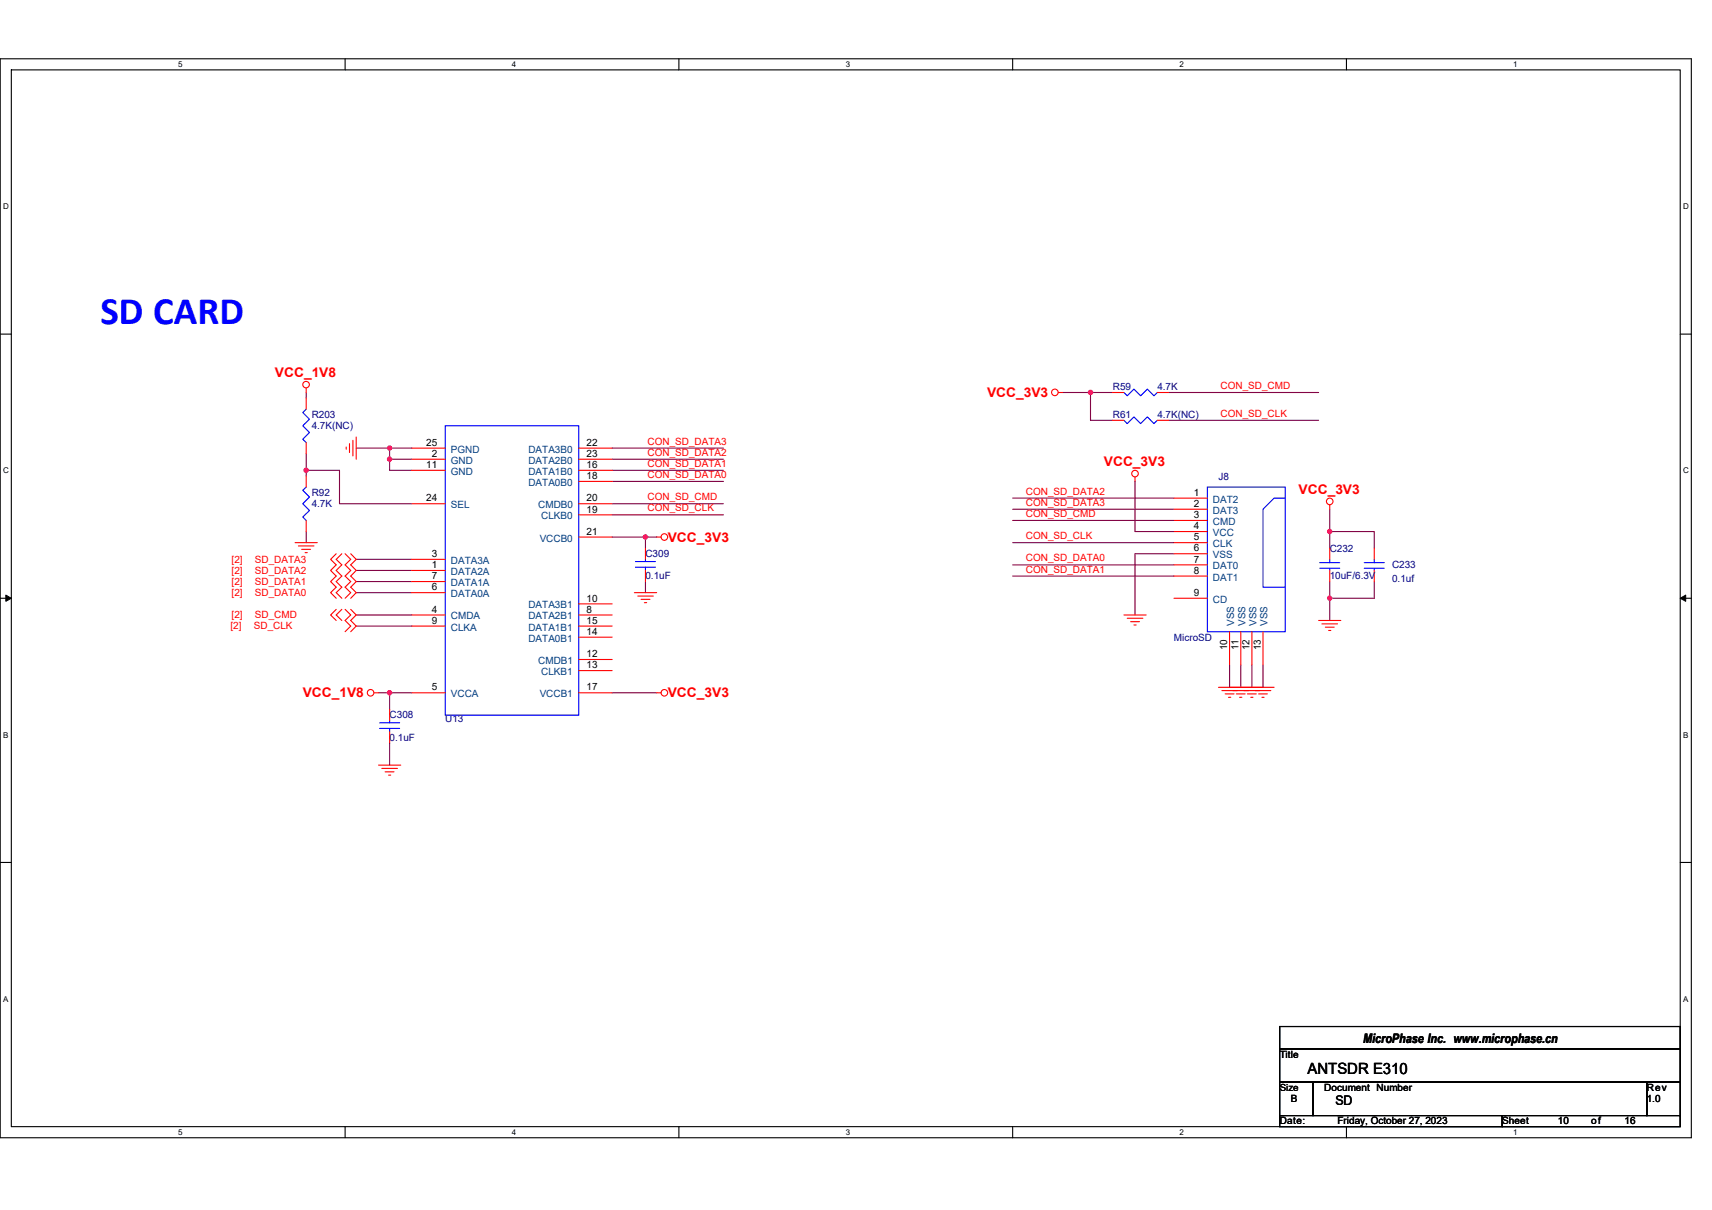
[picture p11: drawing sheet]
<svg xmlns="http://www.w3.org/2000/svg" width="297mm" height="210mm" viewBox="0 0 297 210" stroke-linecap="round" stroke-linejoin="round" font-family="sans-serif">
<path d="M0 10.2h293.5v187.2h-293.5zM2 12.1h289.5v183.4h-289.5z" fill="none" stroke="#000" stroke-width=".19"/>
<g fill="#fff">
<path d="M30.9 10.4h.8v1.6h-.8z"/>
<path d="M30.9 195.7h.8v1.6h-.8z"/>
</g>
<path d="M59.9 10.2v1.9M59.9 195.5v1.9" fill="none" stroke="#000" stroke-width=".19"/>
<g fill="#fff">
<path d="M88.8 10.4h.8v1.6h-.8z"/>
<path d="M88.8 195.7h.8v1.6h-.8z"/>
</g>
<path d="M117.8 10.2v1.9M117.8 195.5v1.9" fill="none" stroke="#000" stroke-width=".19"/>
<g fill="#fff">
<path d="M146.7 10.4h.8v1.6h-.8z"/>
<path d="M146.7 195.7h.8v1.6h-.8z"/>
</g>
<path d="M175.7 10.2v1.9M175.7 195.5v1.9" fill="none" stroke="#000" stroke-width=".19"/>
<g fill="#fff">
<path d="M204.7 10.4h.7v1.6h-.7z"/>
<path d="M204.7 195.7h.7v1.6h-.7z"/>
</g>
<path d="M233.6 10.2v1.9M233.6 195.5v1.9" fill="none" stroke="#000" stroke-width=".19"/>
<g fill="#fff">
<path d="M262.6 10.4h.7v1.6h-.7z"/>
<path d="M262.6 195.7h.7v1.6h-.7z"/>
<path d="M.5 35.1h1v1.5h-1z"/>
<path d="M292 35.1h1v1.5h-1z"/>
<path d="M.5 80.9h1v1.5h-1z"/>
<path d="M292 80.9h1v1.5h-1z"/>
</g>
<path d="M0 58h2M291.5 58h2" fill="none" stroke="#000" stroke-width=".19"/>
<g fill="#fff">
<path d="M.5 126.7h.9v1.6h-.9z"/>
<path d="M292 126.7h.9v1.6h-.9z"/>
</g>
<path d="M0 103.8h2M291.5 103.8h2" fill="none" stroke="#000" stroke-width=".19"/>
<path d="M1 103.3l1 .5-1 .6zM291.5 103.8l1-.5v1.1z" fill="#000" stroke="#000" stroke-width=".17"/>
<g fill="#fff">
<path d="M.5 172.6h.9v1.5h-.9z"/>
<path d="M292 172.6h.9v1.5h-.9z"/>
</g>
<path d="M0 149.7h2M291.5 149.7h2M222 178.1h69.5v3.9h-69.5zM222 182h69.5v5.8h-69.5zM222 187.8h5.8v5.8h-5.8zM222 193.6h38.6v1.9h-38.6zM227.8 187.8h57.9v5.8h-57.9zM260.6 193.6h30.9v1.9h-30.9zM285.7 187.8h5.8v5.8h-5.8z" fill="none" stroke="#000" stroke-width=".19"/>
<g fill="none" stroke="#800040" stroke-width=".19">
<path d="M53.1 68.1v1M53.1 78.7v2.9M61.8 77.8h5.8v1.9M67.6 79.7h3.9M67.6 79.7v1.9h3.9M67.6 77.8h3.9M106.2 79.7h19.3M106.2 77.8h19.3M184.4 68.1h4.8M189.2 68.1h3.9M189.2 68.1v4.8h3.9M202.7 72.9h26.1"/>
<path d="M202.7 68.1h26.1M53.1 92.2v2M53.1 81.6h5.8v5.8h12.6M53.1 81.6v1M61.8 97.1h9.7M61.8 99h9.7M106.2 87.4h19.3M106.2 89.3h19.3M106.2 83.5h19.3M106.2 81.6h19.3M106.2 93.2h5.8M112 93.2h1.9"/>
<path d="M112 93.2v1.9M175.7 88.4h28M175.7 90.3h28M175.7 98h28M175.7 100h28M175.7 94.2h28M175.7 86.4h28M196.9 83.5v8.7h6.8M203.7 96.1h-6.8v10.6M230.7 88.4v3.8M230.7 92.2h7.7v2.9M230.7 92.2v2.9"/>
<path d="M61.8 102.8h9.7M61.8 100.9h9.7M61.8 106.7h9.7M61.8 108.6h9.7M112 100.9v1.9M213.3 115.4v3.9M215.3 115.4v3.9M217.2 115.4v3.9M219.1 115.4v3.9M230.7 103.8v3.9M230.7 100.9v2.9M238.4 100.9v2.9h-7.7"/>
<path d="M65.7 120.2h1.9M67.6 120.2h3.9M67.6 120.2v2.9M67.6 128.9v3.9M106.2 120.2h7.7"/>
</g>
<g fill="#f0f" stroke="#f0f" stroke-width=".19">
<circle cx="230.7" cy="92.2" r=".38"/>
<circle cx="230.7" cy="103.8" r=".38"/>
<circle cx="189.2" cy="68.1" r=".38"/>
<circle cx="53.1" cy="81.6" r=".38"/>
<circle cx="112" cy="93.2" r=".38"/>
<circle cx="67.6" cy="77.8" r=".38"/>
<circle cx="67.6" cy="79.7" r=".38"/>
<circle cx="67.6" cy="120.2" r=".38"/>
</g>
<g fill="none" stroke="#f00" stroke-width=".19">
<path d="M53.1 67.3v.8M53.1 76.8v1.9M53.1 69.1v1.9M60.1 77.6v.4M60.6 77v1.5M61.2 76.4v2.7M61.8 75.8v3.9M71.5 79.7h5.8M71.5 77.8h5.8M100.4 77.8h5.8M100.4 79.7h5.8M183.6 68.1h.8"/>
<path d="M193.1 68.1h1.9M193.1 72.9h1.9M200.8 68.1h1.9M200.8 72.9h1.9M51.2 94.2h3.9M51.8 94.7h2.7M52.3 95.3h1.6M52.9 95.9h.4M53.1 90.3v1.9M53.1 82.6v1.9M58.3 96.1l-.9 1 .9 .9-.9 1 .9 1-.9 .9 .9 1-.9 .9 .9 1M59.3 96.1l-1 1 1 .9-1 1 1 1-1 .9 1 1-1 .9 1 1"/>
<path d="M59.9 96.1l1 1-1 .9 1 1-1 1 1 .9-1 1 1 .9-1 1M60.9 96.1l.9 1-.9 .9 .9 1-.9 1 .9 .9-.9 1 .9 .9-.9 1M71.5 99h5.8M71.5 97.1h5.8M71.5 81.6h5.8M71.5 87.4h5.8M100.4 81.6h5.8M100.4 83.5h5.8M100.4 89.3h5.8M100.4 87.4h5.8M100.4 93.2h5.8M112 95.1v2"/>
<path d="M112 99v1.9M113.9 93.2h.8M196.9 82.8v.7M203.7 86.4h5.8M203.7 88.4h5.8M203.7 90.3h5.8M203.7 92.2h5.8M203.7 94.2h5.8M203.7 96.1h5.8M203.7 98h5.8M203.7 100h5.8M230.7 87.6v.8"/>
<path d="M230.7 99v1.9M230.7 95.1v2M238.4 99v1.9M238.4 95.1v2M58.3 105.7l-.9 1 .9 1M59.3 105.7l-1 1 1 1M59.9 105.7l1 1-1 1 1 .9-1 1M60.9 105.7l.9 1-.9 1 .9 .9-.9 1M71.5 106.7h5.8M71.5 102.8h5.8M71.5 100.9h5.8M71.5 108.6h5.8"/>
<path d="M100.4 106.7h5.8M100.4 104.8h5.8M100.4 114.4h5.8M100.4 116.4h5.8M100.4 110.6h5.8M100.4 108.6h5.8M110.1 102.8h3.8M110.7 103.4h2.6M111.2 104h1.6M111.8 104.6h.4M195 106.7h3.9M195.6 107.3h2.7"/>
<path d="M196.2 107.9h1.5M196.7 108.5h.4M203.7 103.8h5.8M211.4 119.3h7.7M212 119.8h2.7M213.3 109.6v5.8M213.3 119.3h7.8M213.9 119.8h2.7M215.3 109.6v5.8M215.9 119.8h2.7M217.2 109.6v5.8M217.8 119.8h2.7"/>
<path d="M219.1 109.6v5.8M228.8 107.7h3.8M229.4 108.3h2.7M230 108.8h1.5M230.5 109.4h.4M64.9 120.2h.8M65.7 132.8h3.8M66.2 133.3h2.8M66.8 133.9h1.6M67.4 134.5h.4M67.6 123.1v2M67.6 127v1.9"/>
<path d="M71.5 120.2h5.8M100.4 120.2h5.8M113.9 120.2h.8M212.6 120.4h1.5M213.1 121h.4M214.5 120.4h1.5M215.1 121h.4M216.4 120.4h1.6M217 121h.4M218.4 120.4h1.5M218.9 121h.4"/>
<circle cx="53.1" cy="66.7" r=".57"/>
<circle cx="183" cy="68.1" r=".57"/>
<circle cx="115.3" cy="93.2" r=".57"/>
<circle cx="196.9" cy="82.2" r=".57"/>
<circle cx="230.7" cy="87" r=".57"/>
<circle cx="64.3" cy="120.2" r=".57"/>
<circle cx="115.3" cy="120.2" r=".57"/>
</g>
<g fill="none" stroke="#00f" stroke-width=".19">
<path d="M53.1 71l-.6 .6 1.2 1.1-1.2 1.2 1.2 1.2-1.2 1.1 .6 .6M77.3 73.9h23.1v50.2h-23.1zM195 68.1l.6 .6 1.1-1.2 1.2 1.2 1.2-1.2 1.1 1.2 .6-.6M195 72.9l.6 .6 1.1-1.2 1.2 1.2 1.2-1.2 1.1 1.2 .6-.6M53.1 84.5l-.6 .6 1.2 1.2-1.2 1.1 1.2 1.2-1.2 1.1 .6 .6M110.3 98.4h3.4M110.3 97.5h3.4M112 97.1v.4M112 98.4v.6M209.5 84.5h13.5v25.1h-13.5zM223 86.4h-1.9l-2 2v13.5h3.9M229 97.6h3.4"/>
<path d="M229 98.6h3.4M230.7 98.6v.4M230.7 97.1v.5M236.7 97.6h3.5M236.7 98.6h3.5M238.4 98.6v.4M238.4 97.1v.5M65.9 126.4h3.4M65.9 125.4h3.4M67.6 125.1v.3M67.6 126.4v.6"/>
</g>
<text font-size="6.8" fill="#00f" x="17.4" y="56.2">SD CARD</text>
<text font-size="2.7" x="226.9" y="186.3">ANTSDR E310</text>
<g font-size="2.3" fill="#f00">
<text x="47.7" y="65.4">VCC_1V8</text>
<text x="171.3" y="68.9">VCC_3V3</text>
<text x="191.5" y="80.9">VCC_3V3</text>
<text x="225.3" y="85.7">VCC_3V3</text>
<text x="115.9" y="94">VCC_3V3</text>
<text x="52.5" y="121">VCC_1V8</text>
<text x="115.9" y="121">VCC_3V3</text>
</g>
<g font-size="2.3">
<text x="236.5" y="181.1">MicroPhase Inc. www.microphase.cn</text>
<text x="231.7" y="191.8">SD</text>
</g>
<g font-size="1.7" fill="#000080">
<text x="193.1" y="67.7">R59</text>
<text x="200.8" y="67.7">4.7K</text>
<text x="54.1" y="72.6">R203</text>
<text x="54.1" y="74.5">4.7K(NC)</text>
<text x="193.1" y="72.6">R61</text>
<text x="200.8" y="72.6">4.7K(NC)</text>
<text x="211.4" y="83.4">J8</text>
<text x="54.1" y="86.1">R92</text>
<text x="54.1" y="88">4.7K</text>
<text x="230.7" y="95.7">C232</text>
<text x="112" y="96.7">C309</text>
<text x="112" y="100.5">0.1uF</text>
<text x="230.7" y="100.5">10uF/6.3V</text>
<text x="241.5" y="98.6">C233</text>
<text x="241.5" y="100.9">0.1uf</text>
<text x="203.7" y="111.2">MicroSD</text>
<text x="67.6" y="124.7">C308</text>
<text x="77.3" y="125.2">U13</text>
<text x="67.6" y="128.5">0.1uF</text>
</g>
<g font-size="1.7" fill="#f00">
<text x="211.8" y="67.5">CON_SD_CMD</text>
<text x="112.4" y="77.2">CON_SD_DATA3</text>
<text x="211.8" y="72.3">CON_SD_CLK</text>
<text x="112.4" y="79.1">CON_SD_DATA2</text>
<text x="112.4" y="83">CON_SD_DATA0</text>
<text x="112.4" y="81">CON_SD_DATA1</text>
<text x="112.4" y="86.8">CON_SD_CMD</text>
<text x="112.4" y="88.8">CON_SD_CLK</text>
<text x="178" y="87.8">CON_SD_DATA3</text>
<text x="178" y="89.7">CON_SD_CMD</text>
<text x="178" y="85.9">CON_SD_DATA2</text>
<text x="178" y="93.6">CON_SD_CLK</text>
<text x="40.2" y="99.6">[2]</text>
<text x="40.2" y="97.6">[2]</text>
<text x="40.2" y="101.5">[2]</text>
<text x="44.2" y="99.6">SD_DATA2</text>
<text x="44.2" y="97.6">SD_DATA3</text>
<text x="44.2" y="101.5">SD_DATA1</text>
<text x="178" y="97.4">CON_SD_DATA0</text>
<text x="178" y="99.4">CON_SD_DATA1</text>
<text x="40.2" y="107.3">[2]</text>
<text x="40.2" y="103.4">[2]</text>
<text x="44.2" y="107.3">SD_CMD</text>
<text x="44.2" y="103.4">SD_DATA0</text>
<text x="40" y="109.2">[2]</text>
<text x="44" y="109.2">SD_CLK</text>
</g>
<g font-size="1.7">
<text x="74" y="77.4">25</text>
<text x="101.8" y="77.4">22</text>
<text x="74" y="81.2">11</text>
<text x="74.9" y="79.3">2</text>
<text x="101.8" y="81.2">16</text>
<text x="101.8" y="83.1">18</text>
<text x="101.8" y="79.3">23</text>
<text x="74" y="87">24</text>
<text x="101.8" y="87">20</text>
<text x="101.8" y="88.9">19</text>
<text x="207.2" y="86">1</text>
<text x="207.2" y="88">2</text>
<text x="207.2" y="89.9">3</text>
<text x="101.8" y="92.8">21</text>
<text x="207.2" y="91.8">4</text>
<text x="207.2" y="93.8">5</text>
<text x="207.2" y="95.7">6</text>
<text x="74.9" y="98.6">1</text>
<text x="74.9" y="96.7">3</text>
<text x="74.9" y="100.5">7</text>
<text x="207.2" y="97.6">7</text>
<text x="207.2" y="99.6">8</text>
<text x="74.9" y="106.3">4</text>
<text x="74.9" y="102.4">6</text>
<text x="101.8" y="106.3">8</text>
<text x="101.8" y="104.4">10</text>
<text x="207.2" y="103.4">9</text>
<text x="74.9" y="108.2">9</text>
<text x="101.8" y="110.2">14</text>
<text x="101.8" y="108.2">15</text>
<text x="212.9" y="112.9" transform="rotate(-90 212.9 112.9)">10</text>
<text x="214.9" y="112.9" transform="rotate(-90 214.9 112.9)">11</text>
<text x="216.8" y="112.9" transform="rotate(-90 216.8 112.9)">12</text>
<text x="218.7" y="112.9" transform="rotate(-90 218.7 112.9)">13</text>
<text x="74.9" y="119.8">5</text>
<text x="101.8" y="114">12</text>
<text x="101.8" y="116">13</text>
<text x="101.8" y="119.8">17</text>
<text x="222" y="183.6">Title</text>
<text x="222" y="189.3">Size</text>
<text x="224" y="191.3">B</text>
<text x="229.8" y="189.3">Document Number</text>
<text x="285.7" y="189.3">Rev</text>
<text x="285.7" y="191.3">1.0</text>
<text x="222" y="195.1">Date:</text>
<text x="232.1" y="195.1">Friday, October 27, 2023</text>
<text x="260.6" y="195.1">Sheet</text>
<text x="270.3" y="195.1">10</text>
<text x="276.1" y="195.1">of</text>
<text x="281.9" y="195.1">16</text>
</g>
<g font-size="1.7" fill="#004080">
<text x="78.2" y="80.5">GND</text>
<text x="78.2" y="82.4">GND</text>
<text x="78.2" y="78.5">PGND</text>
<text x="91.7" y="82.4">DATA1B0</text>
<text x="91.7" y="78.5">DATA3B0</text>
<text x="91.7" y="80.5">DATA2B0</text>
<text x="78.2" y="88.2">SEL</text>
<text x="91.7" y="84.3">DATA0B0</text>
<text x="93.4" y="88.2">CMDB0</text>
<text x="210.5" y="87.2">DAT2</text>
<text x="210.5" y="89.2">DAT3</text>
<text x="93.6" y="94">VCCB0</text>
<text x="93.9" y="90.1">CLKB0</text>
<text x="210.5" y="91.1">CMD</text>
<text x="210.5" y="93">VCC</text>
<text x="210.5" y="95">CLK</text>
<text x="78.2" y="99.8">DATA2A</text>
<text x="78.2" y="97.9">DATA3A</text>
<text x="78.2" y="101.7">DATA1A</text>
<text x="210.5" y="96.9">VSS</text>
<text x="210.5" y="98.8">DAT0</text>
<text x="210.5" y="100.8">DAT1</text>
<text x="78.2" y="107.5">CMDA</text>
<text x="78.2" y="103.6">DATA0A</text>
<text x="91.7" y="107.5">DATA2B1</text>
<text x="91.7" y="105.6">DATA3B1</text>
<text x="210.5" y="104.6">CD</text>
<text x="78.2" y="109.4">CLKA</text>
<text x="91.7" y="111.4">DATA0B1</text>
<text x="91.7" y="109.4">DATA1B1</text>
<text x="214.1" y="108.6" transform="rotate(-90 214.1 108.6)">VSS</text>
<text x="216.1" y="108.6" transform="rotate(-90 216.1 108.6)">VSS</text>
<text x="218" y="108.6" transform="rotate(-90 218 108.6)">VSS</text>
<text x="219.9" y="108.6" transform="rotate(-90 219.9 108.6)">VSS</text>
<text x="93.4" y="115.2">CMDB1</text>
<text x="93.9" y="117.2">CLKB1</text>
<text x="78.2" y="121">VCCA</text>
<text x="93.6" y="121">VCCB1</text>
</g>
<g font-size="1.4">
<text x="30.9" y="11.7">5</text>
<text x="88.8" y="11.7">4</text>
<text x="146.7" y="11.7">3</text>
<text x="204.7" y="11.7">2</text>
<text x="262.6" y="11.7">1</text>
<text x=".5" y="36.3">D</text>
<text x="292" y="36.3">D</text>
<text x=".5" y="82.1">C</text>
<text x="292" y="82.1">C</text>
<text x=".5" y="128">B</text>
<text x="292" y="128">B</text>
<text x=".5" y="173.8">A</text>
<text x="292" y="173.8">A</text>
<text x="30.9" y="197">5</text>
<text x="88.8" y="197">4</text>
<text x="146.7" y="197">3</text>
<text x="204.7" y="197">2</text>
<text x="262.6" y="197">1</text>
</g>
</svg>
